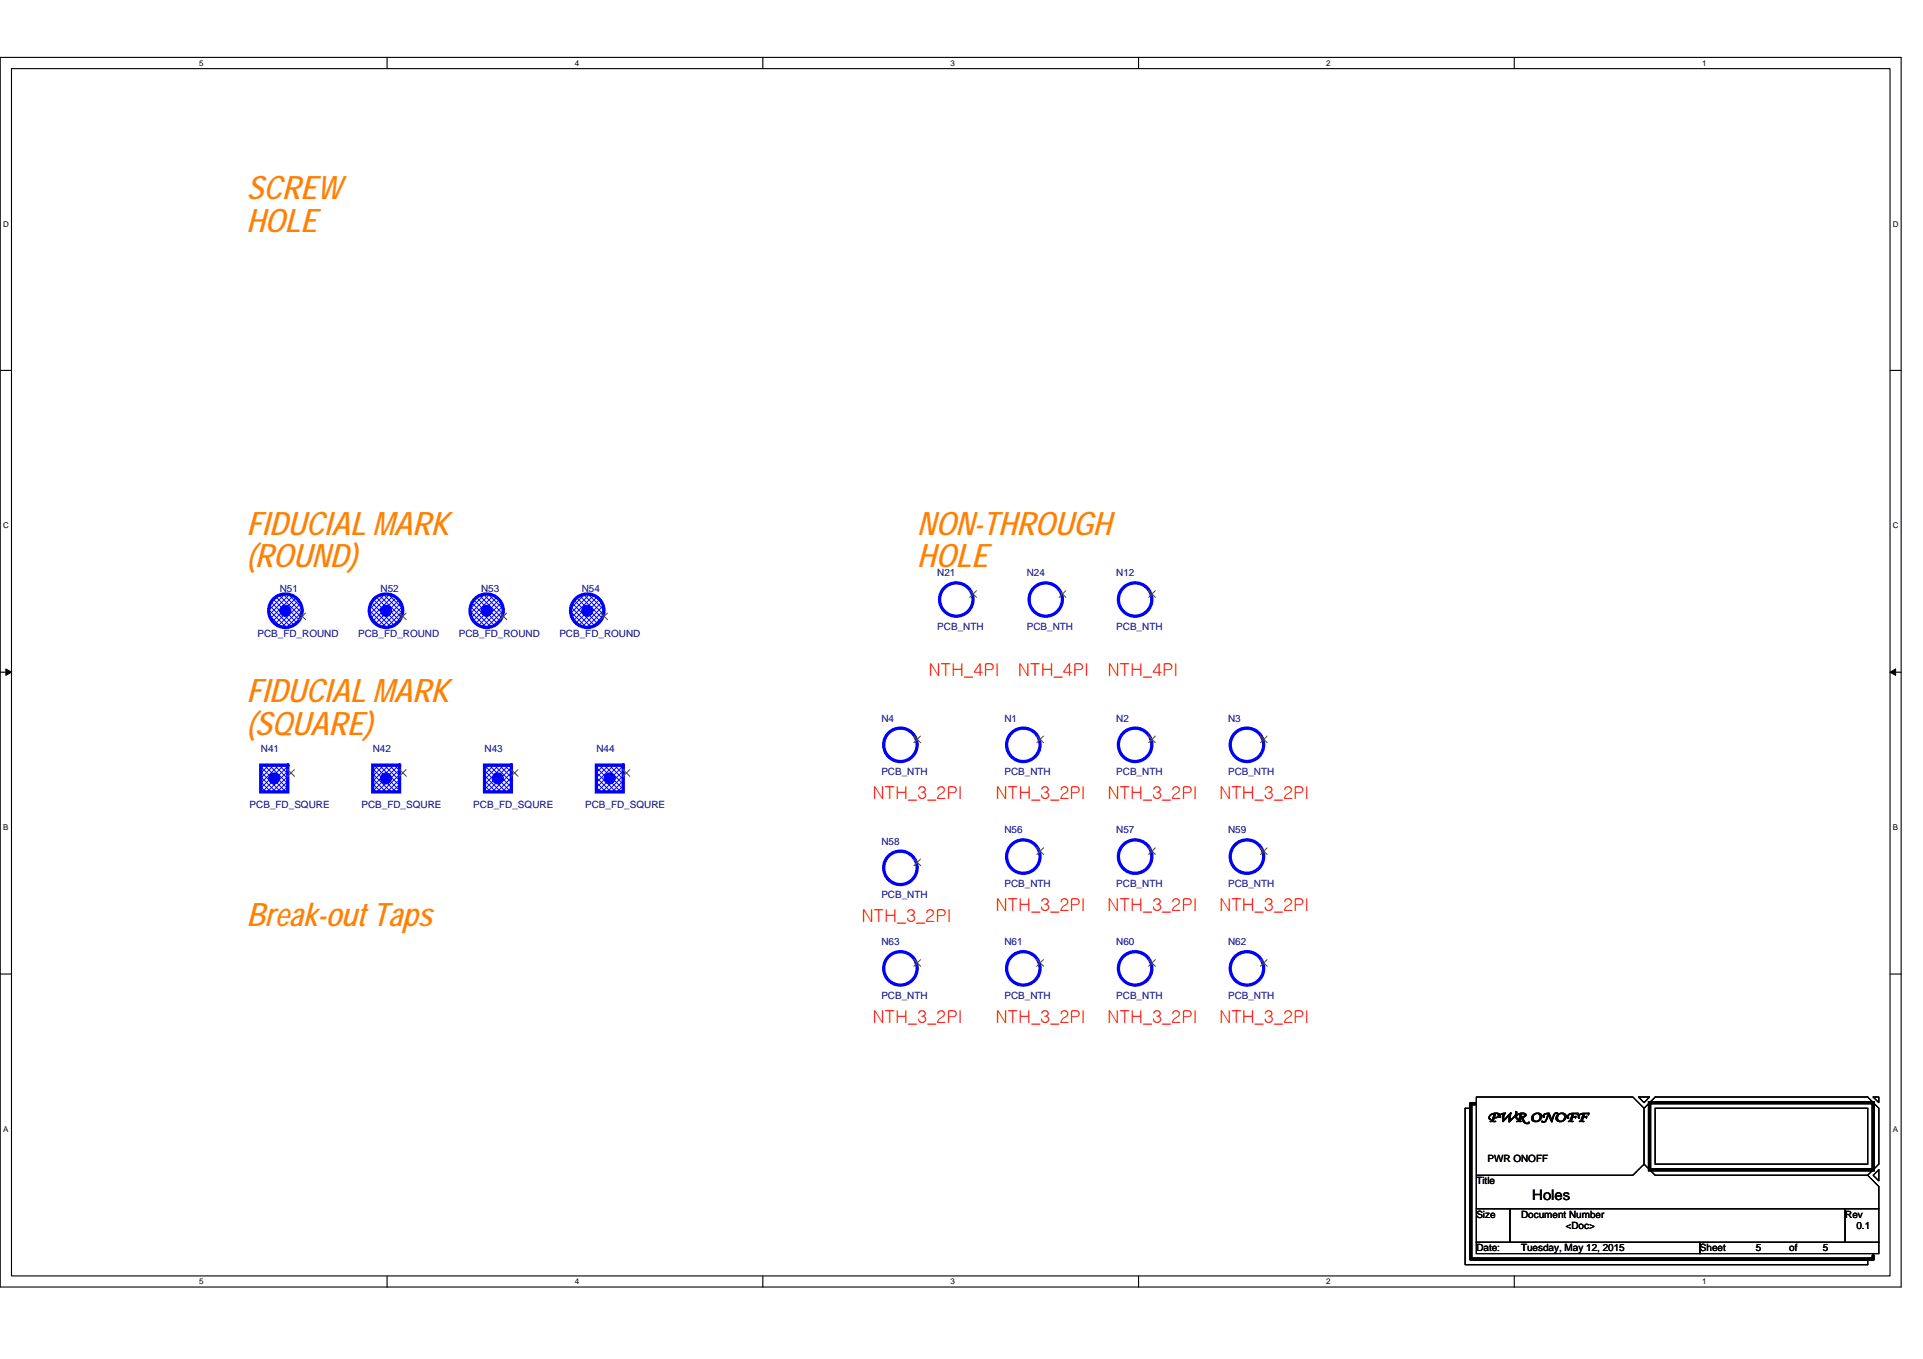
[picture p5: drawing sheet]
<svg xmlns="http://www.w3.org/2000/svg" width="297mm" height="210mm" viewBox="0 0 297 210" stroke-linecap="round" stroke-linejoin="round" font-family="sans-serif">
<path d="M0 8.9h293.7v190h-293.7zM1.8 10.6h290.1v186.5h-290.1z" fill="none" stroke="#000" stroke-width=".17"/>
<g fill="#fff">
<path d="M30.8 9.1h.6v1.3h-.6z"/>
<path d="M30.8 197.3h.6v1.4h-.6z"/>
</g>
<path d="M59.8 8.9v1.7M59.8 197.1v1.8" fill="none" stroke="#000" stroke-width=".17"/>
<g fill="#fff">
<path d="M88.8 9.1h.6v1.3h-.6z"/>
<path d="M88.8 197.3h.6v1.4h-.6z"/>
</g>
<path d="M117.8 8.9v1.7M117.8 197.1v1.8" fill="none" stroke="#000" stroke-width=".17"/>
<g fill="#fff">
<path d="M146.8 9.1h.7v1.3h-.7z"/>
<path d="M146.8 197.3h.7v1.4h-.7z"/>
</g>
<path d="M175.9 8.9v1.7M175.9 197.1v1.8" fill="none" stroke="#000" stroke-width=".17"/>
<g fill="#fff">
<path d="M204.9 9.1h.6v1.3h-.6z"/>
<path d="M204.9 197.3h.6v1.4h-.6z"/>
</g>
<path d="M233.9 8.9v1.7M233.9 197.1v1.8" fill="none" stroke="#000" stroke-width=".17"/>
<g fill="#fff">
<path d="M262.9 9.1h.7v1.3h-.7z"/>
<path d="M262.9 197.3h.7v1.4h-.7z"/>
<path d="M.5 33.9h.8v1.4h-.8z"/>
<path d="M292.4 33.9h.8v1.4h-.8z"/>
<path d="M.5 80.5h.8v1.4h-.8z"/>
<path d="M292.4 80.5h.8v1.4h-.8z"/>
</g>
<path d="M0 57.2h1.8M291.9 57.2h1.8" fill="none" stroke="#000" stroke-width=".17"/>
<g fill="#fff">
<path d="M.5 127.2h.8v1.3h-.8z"/>
<path d="M292.4 127.2h.8v1.3h-.8z"/>
</g>
<path d="M0 103.9h1.8M291.9 103.9h1.8" fill="none" stroke="#000" stroke-width=".17"/>
<path d="M.9 103.4l.9 .5-.9 .5zM291.9 103.9l.9-.5v1z" fill="#000" stroke="#000" stroke-width=".15"/>
<g fill="#fff">
<path d="M.5 173.8h.8v1.4h-.8z"/>
<path d="M292.4 173.8h.8v1.4h-.8z"/>
</g>
<g fill="none" stroke="#000" stroke-width=".17">
<path d="M0 150.5h1.8M291.9 150.5h1.8M227.2 171.2h-.9v24.2h62.2v-.9M253.1 169.5h1.7l-.8 .9zM254 179.9l1.7 1.7h32.8M254 171.2l1.7-1.7h32.8l1.7 1.7v8.7l-1.7 1.7M254 171.2v8.7l-1.8 1.7h-24.2M254 171.2l-1.8-1.7h-24.2v17.3M255.7 171.2h32.8v8.7h-32.8zM289.3 169.5h.9v.9zM228 186.8h5.2v5.2h-5.2zM228 192h34.6v1.7h-34.6z"/>
<path d="M233.2 186.8h51.8v5.2h-51.8zM262.6 192h27.6v1.7h-27.6zM285 186.8h5.2v5.2h-5.2zM288.5 181.6l1.7 1.7v3.5M289.3 181.6l.9-.9v1.8z"/>
</g>
<path d="M227.9 170.5h-.7v24h62.1v-.5M254.8 170.4h34.5v10.3h-34.5z" fill="none" stroke="#000" stroke-width=".51"/>
<path d="M74.8 118.2h4.2v4.2h-4.2z" fill="#fff"/>
<path d="M74.8 118.2v4.2h4.2v-4.2z" fill-rule="evenodd" fill="#00f" stroke="#00f" stroke-width=".51"/>
<circle cx="76.9" cy="120.3" r=".85" fill="#00f" stroke="#00f" stroke-width=".17"/>
<path d="M79.5 119.4h.1" fill="none" stroke="#f00" stroke-width=".17"/>
<path d="M79 118.9l1 1.1M80 118.9l-1 1.1" fill="none" stroke="#804000" stroke-width=".15"/>
<path d="M40.3 118.2h4.1v4.2h-4.1z" fill="#fff"/>
<path d="M40.3 118.2v4.2h4.1v-4.2z" fill-rule="evenodd" fill="#00f" stroke="#00f" stroke-width=".51"/>
<circle cx="42.3" cy="120.3" r=".85" fill="#00f" stroke="#00f" stroke-width=".17"/>
<path d="M45 119.4h.1M177.9 114.2h.1M160.7 131.5h.1" fill="none" stroke="#f00" stroke-width=".17"/>
<path d="M44.4 118.9l1.1 1.1M45.5 118.9l-1.1 1.1M177.4 113.7l1.1 1.1M178.5 113.7l-1.1 1.1M160.2 131l1 1M161.2 131l-1.1 1" fill="none" stroke="#804000" stroke-width=".15"/>
<g fill="none" stroke="#00f" stroke-width=".51">
<circle cx="175.3" cy="115.1" r="2.58"/>
<circle cx="158.1" cy="132.4" r="2.58"/>
</g>
<circle cx="59.6" cy="94.4" r="2.58" fill="#fff"/>
<circle cx="59.6" cy="94.4" r="2.58" fill="#00f" stroke="#00f" stroke-width=".51"/>
<circle cx="59.6" cy="94.4" r=".85" fill="#00f" stroke="#00f" stroke-width=".17"/>
<path d="M62.2 95.2h.1M177.9 91.8h.1M195.2 131.5h.1M195.2 148.8h.1" fill="none" stroke="#f00" stroke-width=".17"/>
<path d="M61.7 94.7l1.1 1.1M62.7 94.7l-1 1.1M177.4 91.3l1.1 1M178.5 91.3l-1.1 1M194.7 131l1 1M195.7 131l-1 1M194.7 148.3l1 1M195.7 148.3l-1 1" fill="none" stroke="#804000" stroke-width=".15"/>
<g fill="none" stroke="#00f" stroke-width=".51">
<circle cx="175.3" cy="92.6" r="2.58"/>
<circle cx="192.6" cy="132.4" r="2.58"/>
<circle cx="192.6" cy="149.6" r="2.58"/>
</g>
<circle cx="75.2" cy="94.4" r="2.58" fill="#fff"/>
<circle cx="75.2" cy="94.4" r="2.58" fill="#00f" stroke="#00f" stroke-width=".51"/>
<circle cx="75.2" cy="94.4" r=".85" fill="#00f" stroke="#00f" stroke-width=".17"/>
<path d="M77.8 95.2h.1" fill="none" stroke="#f00" stroke-width=".17"/>
<path d="M77.3 94.7l1 1.1M78.3 94.7l-1.1 1.1" fill="none" stroke="#804000" stroke-width=".15"/>
<circle cx="90.7" cy="94.4" r="2.58" fill="#fff"/>
<circle cx="90.7" cy="94.4" r="2.58" fill="#00f" stroke="#00f" stroke-width=".51"/>
<circle cx="90.7" cy="94.4" r=".85" fill="#00f" stroke="#00f" stroke-width=".17"/>
<path d="M93.3 95.2h.1M164.1 91.8h.1M195.2 114.2h.1M177.9 131.5h.1" fill="none" stroke="#f00" stroke-width=".17"/>
<path d="M92.8 94.7l1 1.1M93.8 94.7l-1 1.1M163.6 91.3l1.1 1M164.6 91.3l-1 1M194.7 113.7l1 1.1M195.7 113.7l-1 1.1M177.4 131l1.1 1M178.5 131l-1.1 1" fill="none" stroke="#804000" stroke-width=".15"/>
<g fill="none" stroke="#00f" stroke-width=".51">
<circle cx="161.5" cy="92.6" r="2.57"/>
<circle cx="192.6" cy="115.1" r="2.58"/>
<circle cx="175.3" cy="132.4" r="2.58"/>
</g>
<path d="M57.6 118.2h4.1v4.2h-4.1z" fill="#fff"/>
<path d="M57.6 118.2v4.2h4.1v-4.2z" fill-rule="evenodd" fill="#00f" stroke="#00f" stroke-width=".51"/>
<circle cx="59.6" cy="120.3" r=".85" fill="#00f" stroke="#00f" stroke-width=".17"/>
<path d="M150.3 91.8h.1M62.2 119.4h.1M160.7 114.2h.1M141.7 148.8h.1M160.7 148.8h.1M177.9 148.8h.1" fill="none" stroke="#f00" stroke-width=".17"/>
<path d="M149.8 91.3l1.1 1M150.8 91.3l-1 1M61.7 118.9l1.1 1.1M62.7 118.9l-1 1.1M160.2 113.7l1 1.1M161.2 113.7l-1.1 1.1M141.2 148.3l1 1M142.2 148.3l-1 1M160.2 148.3l1 1M161.2 148.3l-1.1 1M177.4 148.3l1.1 1M178.5 148.3l-1.1 1" fill="none" stroke="#804000" stroke-width=".15"/>
<g fill="none" stroke="#00f" stroke-width=".51">
<circle cx="147.7" cy="92.6" r="2.58"/>
<circle cx="158.1" cy="115.1" r="2.58"/>
<circle cx="139.1" cy="149.6" r="2.58"/>
<circle cx="158.1" cy="149.6" r="2.58"/>
<circle cx="175.3" cy="149.6" r="2.58"/>
</g>
<circle cx="44.1" cy="94.4" r="2.58" fill="#fff"/>
<circle cx="44.1" cy="94.4" r="2.58" fill="#00f" stroke="#00f" stroke-width=".51"/>
<circle cx="44.1" cy="94.4" r=".85" fill="#00f" stroke="#00f" stroke-width=".17"/>
<path d="M46.7 95.2h.1M141.7 114.2h.1M141.7 133.2h.1" fill="none" stroke="#f00" stroke-width=".17"/>
<path d="M46.2 94.7l1 1.1M47.2 94.7l-1 1.1M141.2 113.7l1 1.1M142.2 113.7l-1 1.1M141.2 132.7l1 1.1M142.2 132.7l-1 1.1" fill="none" stroke="#804000" stroke-width=".15"/>
<g fill="none" stroke="#00f" stroke-width=".51">
<circle cx="139.1" cy="115.1" r="2.58"/>
<circle cx="139.1" cy="134.1" r="2.58"/>
</g>
<path d="M92.1 118.2h4.2v4.2h-4.2z" fill="#fff"/>
<path d="M92.1 118.2v4.2h4.2v-4.2z" fill-rule="evenodd" fill="#00f" stroke="#00f" stroke-width=".51"/>
<circle cx="94.2" cy="120.3" r=".85" fill="#00f" stroke="#00f" stroke-width=".17"/>
<path d="M96.8 119.4h.1" fill="none" stroke="#f00" stroke-width=".17"/>
<path d="M96.3 118.9l1 1.1M97.3 118.9l-1.1 1.1" fill="none" stroke="#804000" stroke-width=".15"/>
<g font-size="5" fill="#ff8000">
<text x="38.1" y="30.8">SCREW</text>
<text x="38.1" y="35.8">HOLE</text>
<text x="38.1" y="82.6">FIDUCIAL MARK</text>
<text x="141.7" y="82.6">NON-THROUGH</text>
<text x="38.1" y="87.6">(ROUND)</text>
<text x="141.7" y="87.6">HOLE</text>
<text x="38.1" y="108.5">FIDUCIAL MARK</text>
<text x="38.1" y="113.5">(SQUARE)</text>
<text x="38.1" y="143">Break-out Taps</text>
</g>
<g font-size="2.8" fill="#f00">
<text x="143.4" y="104.5">NTH_4PI</text>
<text x="157.2" y="104.5">NTH_4PI</text>
<text x="171" y="104.5">NTH_4PI</text>
<text x="134.8" y="123.5">NTH_3_2PI</text>
<text x="153.8" y="123.5">NTH_3_2PI</text>
<text x="171" y="123.5">NTH_3_2PI</text>
<text x="188.3" y="123.5">NTH_3_2PI</text>
<text x="133.1" y="142.5">NTH_3_2PI</text>
<text x="153.8" y="140.8">NTH_3_2PI</text>
<text x="171" y="140.8">NTH_3_2PI</text>
<text x="188.3" y="140.8">NTH_3_2PI</text>
<text x="134.8" y="158.1">NTH_3_2PI</text>
<text x="153.8" y="158.1">NTH_3_2PI</text>
<text x="171" y="158.1">NTH_3_2PI</text>
<text x="188.3" y="158.1">NTH_3_2PI</text>
</g>
<g font-size="2.2">
<text x="229.8" y="173.3">PWR ONOFF</text>
<text x="236.7" y="185.4">Holes</text>
</g>
<g font-size="1.5" fill="#000080">
<text x="144.8" y="89">N21</text>
<text x="158.6" y="89">N24</text>
<text x="172.4" y="89">N12</text>
<text x="43.2" y="91.5">N51</text>
<text x="58.8" y="91.5">N52</text>
<text x="74.3" y="91.5">N53</text>
<text x="89.9" y="91.5">N54</text>
<text x="39.8" y="98.4">PCB_FD_ROUND</text>
<text x="55.3" y="98.4">PCB_FD_ROUND</text>
<text x="70.9" y="98.4">PCB_FD_ROUND</text>
<text x="86.4" y="98.4">PCB_FD_ROUND</text>
<text x="144.8" y="97.3">PCB_NTH</text>
<text x="158.6" y="97.3">PCB_NTH</text>
<text x="172.4" y="97.3">PCB_NTH</text>
<text x="136.1" y="111.5">N4</text>
<text x="155.1" y="111.5">N1</text>
<text x="172.4" y="111.5">N2</text>
<text x="189.7" y="111.5">N3</text>
<text x="40.3" y="116.1">N41</text>
<text x="57.6" y="116.1">N42</text>
<text x="74.8" y="116.1">N43</text>
<text x="92.1" y="116.1">N44</text>
<text x="136.1" y="119.8">PCB_NTH</text>
<text x="155.1" y="119.8">PCB_NTH</text>
<text x="172.4" y="119.8">PCB_NTH</text>
<text x="189.7" y="119.8">PCB_NTH</text>
<text x="38.6" y="124.8">PCB_FD_SQURE</text>
<text x="55.8" y="124.8">PCB_FD_SQURE</text>
<text x="73.1" y="124.8">PCB_FD_SQURE</text>
<text x="90.4" y="124.8">PCB_FD_SQURE</text>
<text x="136.1" y="130.5">N58</text>
<text x="155.1" y="128.8">N56</text>
<text x="172.4" y="128.8">N57</text>
<text x="189.7" y="128.8">N59</text>
<text x="155.1" y="137.1">PCB_NTH</text>
<text x="172.4" y="137.1">PCB_NTH</text>
<text x="189.7" y="137.1">PCB_NTH</text>
<text x="136.1" y="138.8">PCB_NTH</text>
<text x="136.1" y="146">N63</text>
<text x="155.1" y="146">N61</text>
<text x="172.4" y="146">N60</text>
<text x="189.7" y="146">N62</text>
<text x="136.1" y="154.3">PCB_NTH</text>
<text x="155.1" y="154.3">PCB_NTH</text>
<text x="172.4" y="154.3">PCB_NTH</text>
<text x="189.7" y="154.3">PCB_NTH</text>
</g>
<g font-size="1.5">
<text x="229.8" y="179.5">PWR ONOFF</text>
<text x="228" y="183">Title</text>
<text x="228" y="188.2">Size</text>
<text x="234.9" y="188.2">Document Number</text>
<text x="241.8" y="189.9">&lt;Doc&gt;</text>
<text x="285" y="188.2">Rev</text>
<text x="286.8" y="189.9">0.1</text>
<text x="228" y="193.4">Date:</text>
<text x="234.9" y="193.4">Tuesday, May 12, 2015</text>
<text x="262.6" y="193.4">Sheet</text>
<text x="271.2" y="193.4">5</text>
<text x="276.4" y="193.4">of</text>
<text x="281.6" y="193.4">5</text>
</g>
<g font-size="1.2">
<text x="30.8" y="10.2">5</text>
<text x="88.8" y="10.2">4</text>
<text x="146.8" y="10.2">3</text>
<text x="204.9" y="10.2">2</text>
<text x="262.9" y="10.2">1</text>
<text x=".5" y="35">D</text>
<text x="292.4" y="35">D</text>
<text x=".5" y="81.6">C</text>
<text x="292.4" y="81.6">C</text>
<text x=".5" y="128.3">B</text>
<text x="292.4" y="128.3">B</text>
<text x=".5" y="174.9">A</text>
<text x="292.4" y="174.9">A</text>
<text x="30.8" y="198.4">5</text>
<text x="88.8" y="198.4">4</text>
<text x="146.8" y="198.4">3</text>
<text x="204.9" y="198.4">2</text>
<text x="262.9" y="198.4">1</text>
</g>
</svg>
